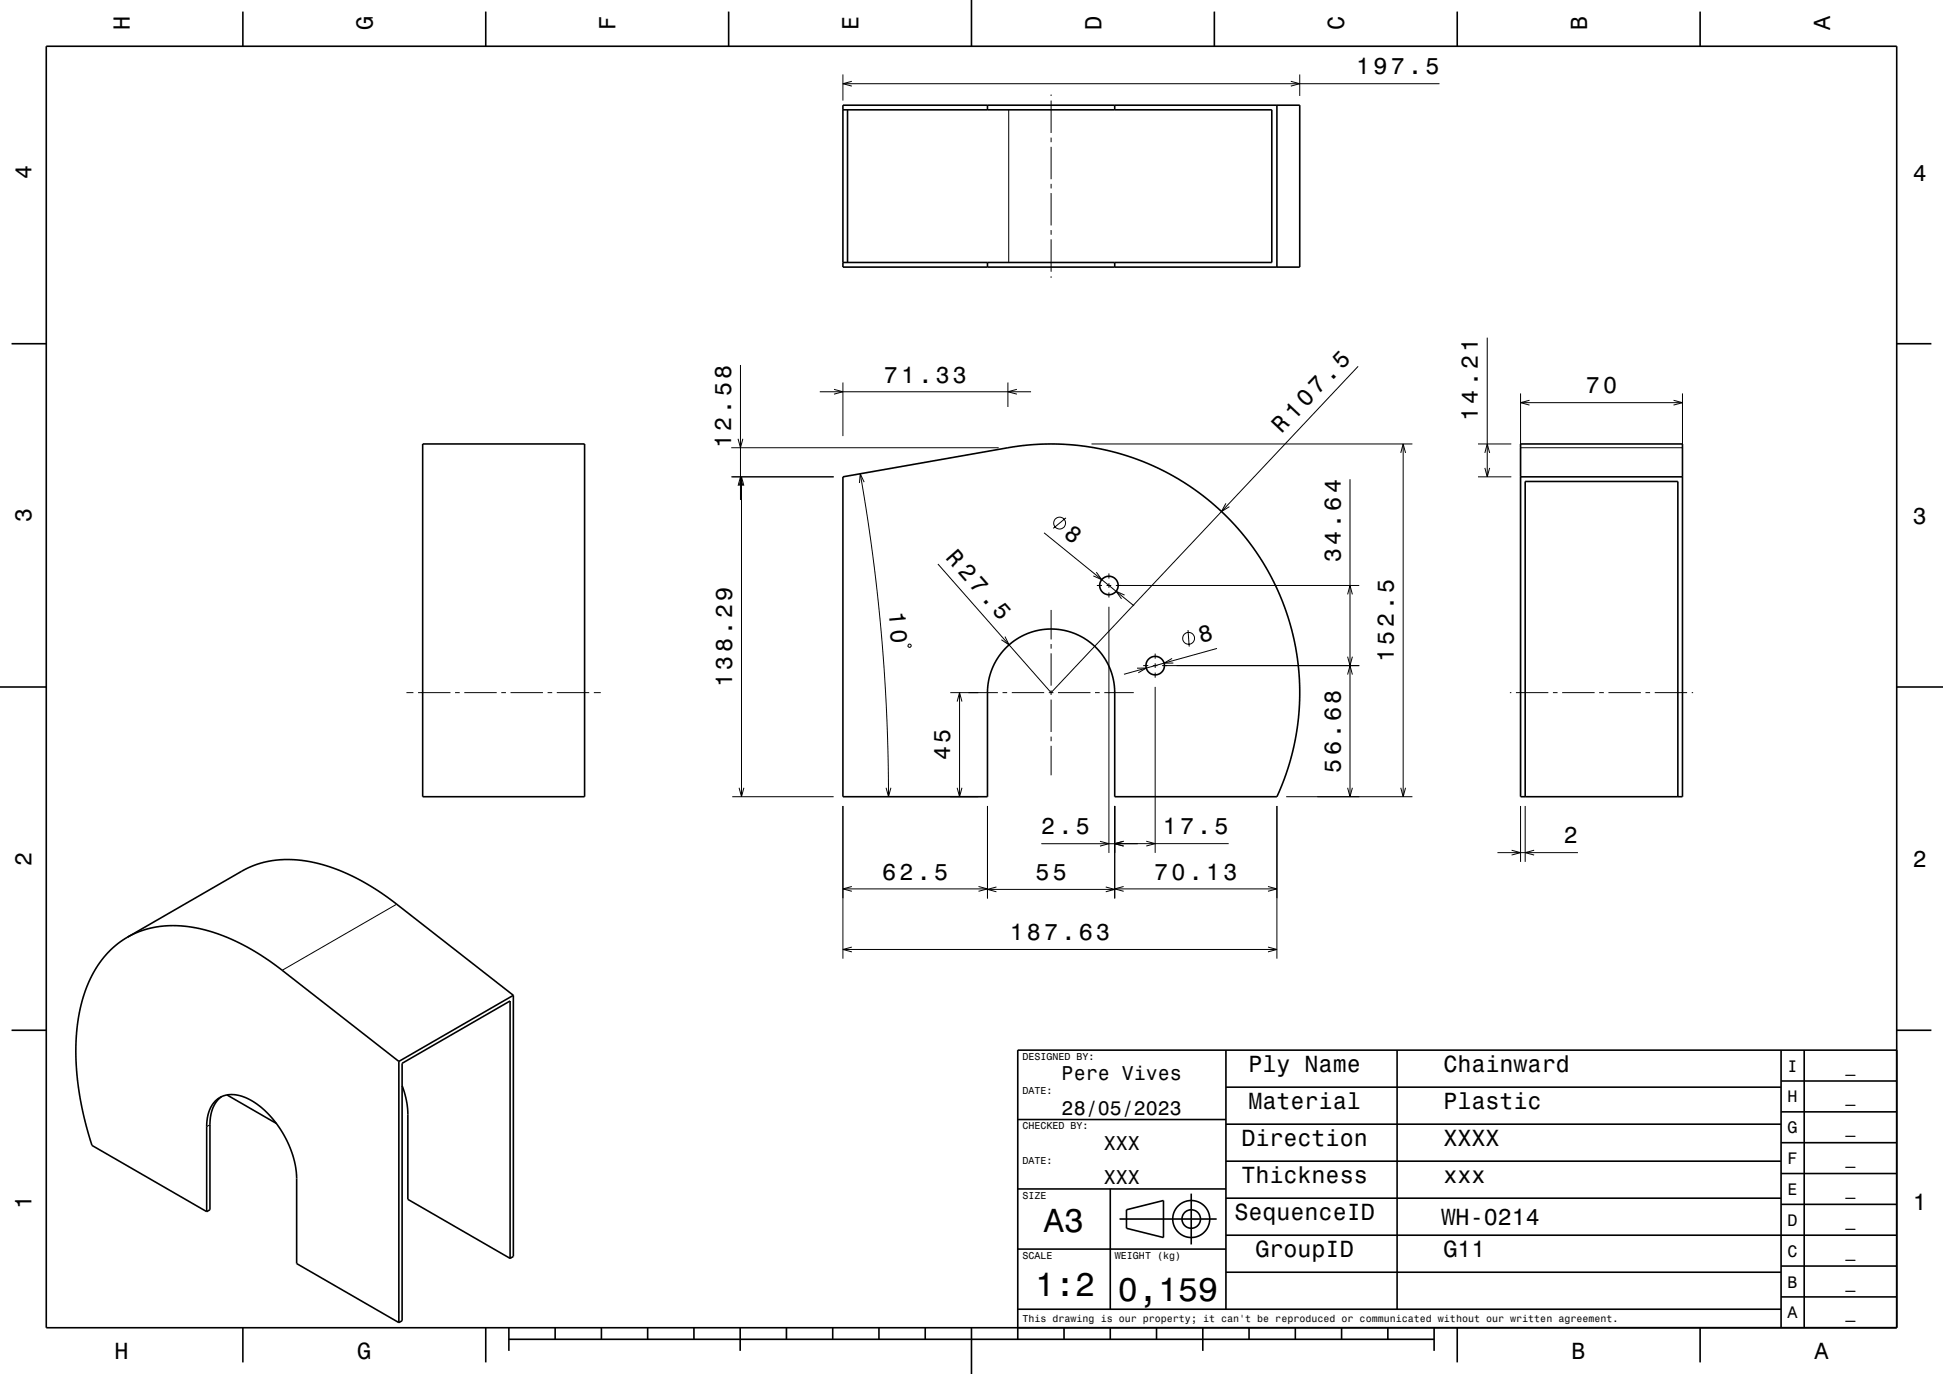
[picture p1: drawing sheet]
<svg xmlns="http://www.w3.org/2000/svg" width="420mm" height="297mm" viewBox="0 0 420 297" stroke-linecap="round" stroke-linejoin="round" font-family="sans-serif">
<g fill="none" stroke="#000" stroke-width=".22">
<path d="M182.2 16.1v5.6M182.2 18.1h129M184.1 17.6l-1.9 .5 1.9 .5M279 17.6l2 .5-2 .5M281 16.1v4.6M218 23.7v33M227.2 20.4v.3M227.2 21.7v7M227.2 29.7v1M227.2 31.7v7M227.2 39.7v1M227.2 41.7v7"/>
<path d="M227.2 49.7v1M227.2 51.7v7M227.2 59.7v.3M160.1 78.9v29.2M293.6 79.2l-66.4 70.5-24.5-27.8M321.5 73v30.1M158.1 96.8h57.8M159.5 94.9l.6 1.9 .5-1.9M177.2 84.7h45.7M180.3 84.2l1.9 .5-1.9 .5M182.2 82.7v11.6M217.9 82.7v5.3"/>
<path d="M219.8 84.2l-1.9 .5 1.9 .5M235.9 96h69.4M302.8 97.9l.5-1.9 .5 1.9M303.3 96v76.2M319.5 96h7.2M321 97.9l.5-1.9 .5 1.9M328.7 96.8h35M328.7 85v16.1M328.7 87h35M330.6 86.5l-1.9 .5 1.9 .6M361.8 86.5l1.9 .5-1.9 .6M363.7 85v16.1"/>
<path d="M158.1 103.1h22.1M159.5 105l.6-1.9 .5 1.9M159.8 105l.5-1.9 .5 1.9M160.3 103.1v69.1M186 102.4l2.6 17.5 2 17.6 1 16.5 .5 18.2M186.8 104.2l-.8-1.8-.2 2M225.7 115.2l19.4 15.8M230.4 111.9l-2.7 2.3M265 108.8l-1 1.8 1.7-1.1M291.8 103.6v68.6M319.5 103.1h7.2M321 101.1l.5 2 .5-2"/>
<path d="M196.5 139.2l.4 .2-.1 .5-.5-.2zM217.2 137.6l.9 1.8-1.6-1.1M227.2 131.8v6.4M227.2 139.2v1M237 123.7l1.2 1.6-1.9-.8M237.1 126.6h1.1M239.2 126.6h1M239.7 124v1.1M239.7 126.1v1M239.7 128.1v1.1M239.7 131.2v53.2M241.2 126.6h52.6"/>
<path d="M243.1 128.6l-1.8-.8 1.1 1.6M256.8 136.2l.3 3.6M291.3 128.5l.5-1.9 .5 1.9M87.9 149.7h1.5M90.4 149.7h7M98.4 149.7h1M100.4 149.7h7M108.4 149.7h1M110.4 149.7h7M118.4 149.7h1M120.4 149.7h7M128.4 149.7h1.5"/>
<path d="M205.4 149.7h10.3M206.9 151.6l.5-1.9 .5 1.9M207.4 149.7v22.5M216.7 149.7h1M218.7 149.7h7M226.7 149.7h1M227.2 141.2v7M227.2 149.2v1M227.2 151.2v7M227.2 159.2v1M228.7 149.7h7M236.7 149.7h1"/>
<path d="M238.7 149.7h6.4M245.8 144.4h2l-1.7 1M247.1 143.9h1.1M249.2 143.9h1M249.7 141.3v1.1M249.7 143.4v1M249.7 145.4v1.1M249.7 148.5v35.9M251.2 143.9h42.6M253.4 142.3l-1.8 1h2M263.1 140.2l-20.1 5.6M291.3 145.8l.5-1.9 .5 1.9"/>
<path d="M291.3 141.9l.5 2 .5-2M326.4 149.7h.3M327.7 149.7h7M335.7 149.7h1M337.7 149.7h7M345.7 149.7h1M347.7 149.7h7M355.7 149.7h1M357.7 149.7h7M365.7 149.7h.3M158.3 172.2h21.9M159.8 170.3l.5 1.9 .5-1.9"/>
<path d="M182.2 174.2v33M191.5 170.3l.6 1.9 .5-1.9M205.4 172.2h6.1M206.9 170.3l.5 1.9 .5-1.9M213.5 174.2v20M227.2 161.2v6.4M241 174.2v20M276 174.2v33M278 172.2h27.3M291.3 170.3l.5 1.9 .5-1.9M302.8 170.3l.5 1.9 .5-1.9M328.7 174.2v12.1"/>
<path d="M329.7 174.2v12.1M85.7 195.4l-24.7 14.3M182.2 192.1h31.3M184.1 191.6l-1.9 .5 1.9 .6M211.5 191.6l2 .5-2 .6M213.5 192.2h27.5M215.4 191.7l-1.9 .5 1.9 .6M225.1 182.4h20.9M237.8 181.9l1.9 .5-1.9 .5M239 191.7l2 .5-2 .6M241 182.4l1.9 .5-1.9-.5 1.9-.6zM241 192.1h35"/>
<path d="M241 182.4h24.6M242.9 191.6l-1.9 .5 1.9 .6M247.8 181.8l1.9 .6-1.9 .5M274.1 191.6l1.9 .5-1.9 .6M323.7 184.3h17.4M326.8 183.8l1.9 .5-1.9 .5M331.6 183.8l-1.9 .5 1.9 .5M182.2 205.2h93.8M184.1 204.7l-1.9 .5 1.9 .6M274.1 204.7l1.9 .5-1.9 .6M45.4 243.1l-.7 .4"/>
<circle cx="229.1" cy="113.1" r="1.28"/>
<circle cx="256.9" cy="138" r="1.28"/>
</g>
<g fill="none" stroke="#000" stroke-width=".35">
<path d="M10 10h400v277h-400zM52.5 2.5v7.5M105 2.5v7.5M157.5 2.5v7.5M210 0v10M262.5 2.5v7.5M315 2.5v7.5M367.5 2.5v7.5M182.2 22.7h98.8v35h-98.8zM182.2 23.7h92.7v33h-92.7M183.2 23.7v33M213.5 22.7v1"/>
<path d="M241 22.7v1M276 22.7v35M213.5 56.7v1M241 56.7v1M2.5 74.3h7.5M410 74.3h7.5M91.4 96h35v76.2h-35zM328.7 96h35v76.2h-35zM182.2 103.1l36.9-6.5 5.5-.6h5l4 .3 3.9 .7 3.9 .9 3.6 1.1 3.7 1.5 4.1 1.9 3.4 2.1 3.3 2.3 3.3 2.6 3.4 3.3 3.1 3.6 2.8 3.9 2.3 3.8 1.9 3.8 1.7 4.2 1.3 4.3 .9 4.4 .6 4.7 .2 4.8-.2 4.2-.7 4.7-1 4.7-1.5 4.5-1.6 3.9h-35l-.1-23-.2-2.2-.6-2.2-1-2-1.1-1.7-1.4-1.4-1.5-1.3-1.8-1-1.8-.8-2.2-.5-2-.1-2.2 .1-2 .5-1.8 .7-2 1.2-1.5 1.2-1.4 1.5-1.1 1.6-1 2.1-.6 2.1-.2 2.3v22.9h-31.3zM328.7 103.1h35M0 148.5h10M410 148.5h10"/>
<path d="M329.7 172.2v-68.1h33v68.1M27.5 202.6l2.3-1.1 2.8-.9 2.7-.4 2.9-.1 3.1 .3 3.2 .7 2.8 .8 3.3 1.4 4.4 2.3 4.6 3.1 26.6 20.7M27.5 202.6l-1.8 1.2-1.9 1.6-1.5 1.7-1.4 2-1.2 2-1 2.3-.8 2.4-.7 2.8-.5 3.3-.3 3.1 .1 6.2 .9 6.7 1.7 7.2 .8 2.5 24.8 14.3M27.5 202.6l24.8-14.3 1.8-.9 2.7-.9 2.7-.6 3.5-.1 3.1 .3 3.5 .8 4.2 1.4 3.7 1.7 4 2.4 3.9 2.8 25.6 19.9M111 215.1l-24.8 14.3M111 215.1v56.5l-.7 .4M2.5 222.7h7.5M47.9 237l-.9 .8-.8 1.2-.4 1.2-.3 1.5-.1 19.8-.7 .4M49.1 236.7l10.6 6.1M86.2 229.4v56.5M86.9 234.7l.8 2.5 .4 2.8 .1 19.2 22.1 12.8M265 235h120"/>
<path d="M265 227v56M302 227v56M385 233.7h25M385 227v60M390 227v60M410 222.7h7.5M410 227h-190v62.5M220 257h45M220 242h45M240 257v26M257.5 258v11M265 259h120"/>
<path d="M265 251h120M265 243h120M385 253.7h25M385 247h25M385 240.3h25M44.7 261.9v-18.8l.4-2.6 1-2 .7-.8 .9-.6 1-.3 1.2-.2 2.3 .3 1.6 .7 1.7 1 1.8 1.5 1.4 1.5 2.6 3.6 1.1 2.2 .8 2.1 .7 2.5 .2 2.1v19l22.1 12.8M110.3 272v-55.6l-23.4 13.4v55.7l-.7 .4M220 270h45M242 263.5h21M243.5 261.5l8-2v8l-8-2zM265 275h120M265 267h145"/>
<path d="M385 273.7h25M385 260.3h25M52.5 287v7.5M105 287v7.5M110 289.5h200M110 287v5M120 287v2.5M130 287v2.5M140 287v2.5M150 287v2.5M160 287v5M170 287v2.5"/>
<path d="M180 287v2.5M190 287v2.5M200 287v2.5M210 287v10M220 283h165M230 287v2.5M240 287v2.5M250 287v2.5M260 287v5M270 287v2.5M280 287v2.5M290 287v2.5"/>
<path d="M300 287v2.5M310 287v5M315 287v7.5M367.5 287v7.5M385 280.3h25"/>
<circle cx="239.7" cy="126.6" r="2"/>
<circle cx="249.7" cy="143.9" r="2"/>
<circle cx="257.5" cy="263.5" r="2"/>
<circle cx="257.5" cy="263.5" r="4"/>
</g>
<g font-size="7.2">
<text x="225.7" y="266.3">A3</text>
<text x="223.7" y="280.1">1:2</text>
<text x="241.7" y="281.3">0,159</text>
</g>
<g font-size="5.1">
<text x="277" y="93.9" transform="rotate(-47 277 93.9)">R 107.5</text>
<text x="229.7" y="115.9" transform="rotate(39 229.7 115.9)">8</text>
<text x="192.1" y="132.4" transform="rotate(85 192.1 132.4)">10</text>
</g>
<g font-size="5">
<text x="28.1" y="6.5" transform="rotate(-90 28.1 6.5)">H</text>
<text x="80.6" y="6.5" transform="rotate(-90 80.6 6.5)">G</text>
<text x="133.1" y="6.5" transform="rotate(-90 133.1 6.5)">F</text>
<text x="185.6" y="6.5" transform="rotate(-90 185.6 6.5)">E</text>
<text x="238.1" y="6.5" transform="rotate(-90 238.1 6.5)">D</text>
<text x="290.6" y="6.5" transform="rotate(-90 290.6 6.5)">C</text>
<text x="343.1" y="6.5" transform="rotate(-90 343.1 6.5)">B</text>
<text x="395.6" y="6.5" transform="rotate(-90 395.6 6.5)">A</text>
<text x="293.2" y="16.1">197.5</text>
<text x="6.8" y="38.7" transform="rotate(-90 6.8 38.7)">4</text>
<text x="413.5" y="39">4</text>
<text x="191.1" y="82.7">71.33</text>
<text x="342.8" y="85">70</text>
<text x="319.5" y="91" transform="rotate(-90 319.5 91)">14.21</text>
<text x="158.1" y="96.9" transform="rotate(-90 158.1 96.9)">12.58</text>
<text x="6.8" y="112.9" transform="rotate(-90 6.8 112.9)">3</text>
<text x="413.5" y="113.2">3</text>
<text x="204.2" y="120.6" transform="rotate(49 204.2 120.6)">R 27.5</text>
<text x="289.8" y="121.6" transform="rotate(-90 289.8 121.6)">34.64</text>
<text x="259.6" y="139.1" transform="rotate(-16 259.6 139.1)">8</text>
<text x="301.3" y="143.1" transform="rotate(-90 301.3 143.1)">152.5</text>
<text x="158.3" y="148.5" transform="rotate(-90 158.3 148.5)">138.29</text>
<text x="205.4" y="164.4" transform="rotate(-90 205.4 164.4)">45</text>
<text x="289.8" y="167" transform="rotate(-90 289.8 167)">56.68</text>
<text x="225.1" y="180.4">2.5</text>
<text x="251.3" y="180.4">17.5</text>
<text x="338" y="182.3">2</text>
<text x="6.8" y="187.1" transform="rotate(-90 6.8 187.1)">2</text>
<text x="190.7" y="190.1">62.5</text>
<text x="223.8" y="190.2">55</text>
<text x="249.5" y="190.1">70.13</text>
<text x="413.5" y="187.4">2</text>
<text x="218.3" y="203.2">187.63</text>
<text x="269.9" y="231.8">Ply Name</text>
<text x="312" y="231.8">Chainward</text>
<text x="269.9" y="239.8">Material</text>
<text x="312" y="239.8">Plastic</text>
<text x="268.3" y="247.8">Direction</text>
<text x="312" y="247.8">XXXX</text>
<text x="268.3" y="255.8">Thickness</text>
<text x="312" y="255.8">xxx</text>
<text x="6.8" y="261.3" transform="rotate(-90 6.8 261.3)">1</text>
<text x="266.8" y="263.8">SequenceID</text>
<text x="413.5" y="261.6">1</text>
<text x="311.6" y="264.8">WH-0214</text>
<text x="271.4" y="271.8">GroupID</text>
<text x="312" y="271.8">G11</text>
<text x="24.7" y="293.8">H</text>
<text x="77.2" y="293.8">G</text>
<text x="339.7" y="293.8">B</text>
<text x="392.2" y="293.8">A</text>
</g>
<g font-size="4.3">
<text x="229.5" y="233.5">Pere Vives</text>
<text x="229.5" y="241">28/05/2023</text>
<text x="238.6" y="248.5">XXX</text>
<text x="238.6" y="256">XXX</text>
</g>
<g font-size="3.6">
<text x="386.4" y="231.6">I</text>
<text x="398.9" y="231.6">_</text>
<text x="386.4" y="238.3">H</text>
<text x="398.9" y="238.3">_</text>
<text x="386.4" y="245">G</text>
<text x="398.9" y="245">_</text>
<text x="386.4" y="251.6">F</text>
<text x="398.9" y="251.6">_</text>
<text x="386.4" y="258.3">E</text>
<text x="398.9" y="258.3">_</text>
<text x="386.4" y="265">D</text>
<text x="398.9" y="265">_</text>
<text x="386.4" y="271.6">C</text>
<text x="398.9" y="271.6">_</text>
<text x="386.4" y="278.3">B</text>
<text x="398.9" y="278.3">_</text>
<text x="386.4" y="285">A</text>
<text x="398.9" y="285">_</text>
</g>
<g font-size="2.2">
<text x="221" y="229.1">DESIGNED BY:</text>
<text x="221" y="236.6">DATE:</text>
<text x="221" y="244.1">CHECKED BY:</text>
<text x="221" y="251.6">DATE:</text>
<text x="221" y="259.1">SIZE</text>
<text x="221" y="272.1">SCALE</text>
<text x="241" y="272.1">WEIGHT (kg)</text>
<text x="221" y="285.8">This drawing is our property; it can't be reproduced or communicated without our written agreement.</text>
</g>
</svg>
